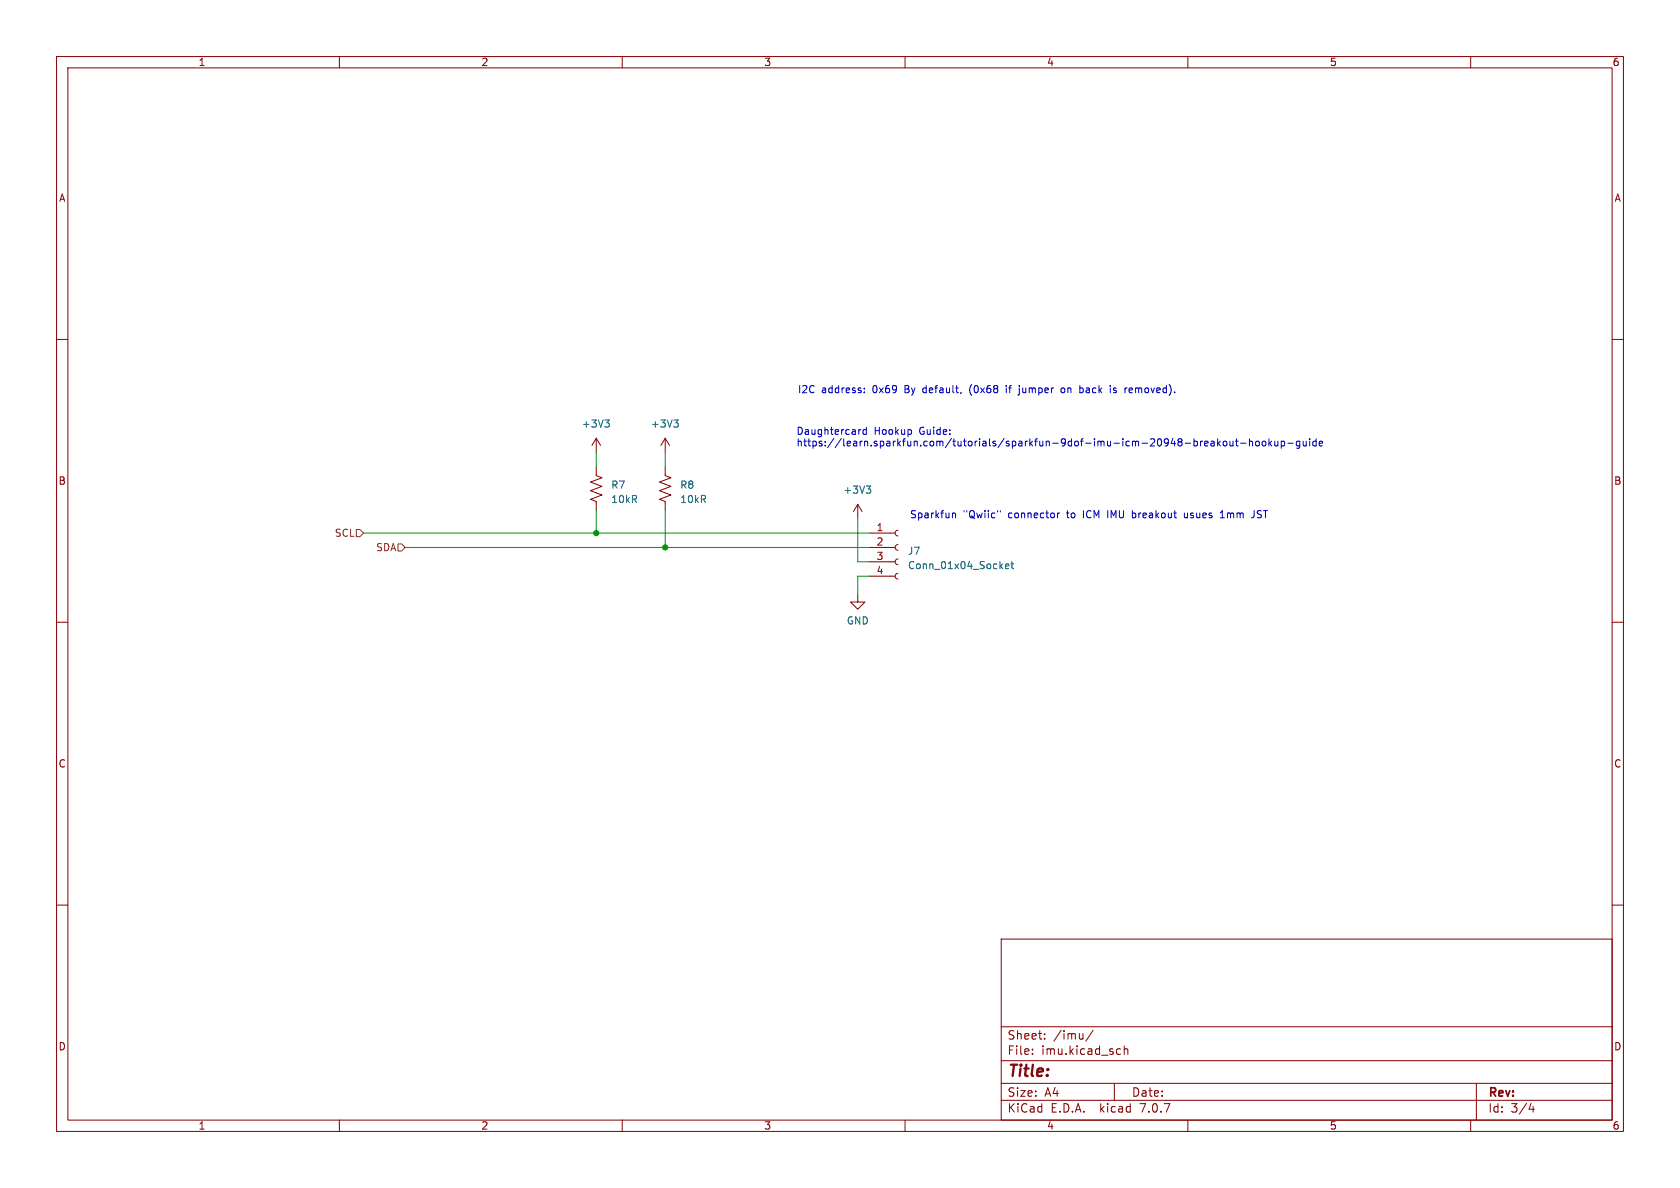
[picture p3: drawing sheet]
<svg xmlns="http://www.w3.org/2000/svg" width="297mm" height="210mm" viewBox="0 0 297 210" stroke-linecap="round" stroke-linejoin="round" font-family="sans-serif">
<g fill="none" stroke="#840000" stroke-width=".18">
<path d="M10 10h277v190h-277zM12 12h273v186h-273zM60 10v2M110 10v2M160 10v2M210 10v2M260 10v2M10 60h2M285 60h2M105.4 77.5v2.5M105.4 77.5l-.8 1.2M105.4 77.5l.8 1.2"/>
<path d="M117.6 77.5v2.5M117.6 77.5l-.8 1.2M117.6 77.5l.8 1.2M105.4 82.6v1.5l1 .4-2 .7 2 .8-2 .7 2 .8-2 .8 1 .3v1.6M117.6 82.6v1.5l1 .4-2 .7 2 .8-2 .7 2 .8-2 .8 1 .3v1.6M151.6 89.2l-.7 1.2M151.6 89.2v2.5M151.6 89.2l.8 1.2M153.7 99.3h4.5M153.7 96.8h4.5M153.7 94.2h4.5M158.7 98.8l-.3 .1-.2 .4 .2 .4 .3 .1"/>
<path d="M158.7 96.3l-.3 .1-.2 .4 .2 .3 .3 .2M158.7 93.7l-.3 .2-.2 .3 .2 .4 .3 .1M10 110h2M151.6 105.2v1.2h1.3l-1.3 1.3-1.2-1.3h1.2M153.7 101.9h4.5M158.7 101.3l-.3 .2-.2 .3 .2 .4 .3 .2M285 110h2M10 160h2M285 160h2M177 166h108v32h-108zM60 198v2M110 198v2"/>
<path d="M160 198v2M177 194.5h108M177 191.5h108M177 187.5h108M177 181.5h108M182.5 186.3v.1M182.5 185.5v.1M184.7 183.6v.1M184.7 182.8v.1M193.2 182.1l-1.2 2M197 191.5v3M197.7 185.4l.4 .1"/>
<path d="M198.1 186.3l-.4 .1M198.7 185.5l.3-.1 .3 .1 .1 .9M198.7 184.9v1.5M210 198v2M260 198v2M261 191.5v6.5M270.7 195l-.4 1.1h.9M271 195.6v1"/>
</g>
<path d="M106.9 74.2h.8l-.4 .5M107.5 74.7l.2 .3v.3l-.2 .2M119.1 74.2h.8l-.4 .5M119.7 74.7l.2 .3v.3l-.2 .2M153.1 85.9h.8l-.4 .5M153.7 86.4l.2 .2v.4l-.2 .2M178.7 99.7h.5M178.9 99.3v1l.3 .2M177.7 100.1l.7-.1-.1-.3h-.4l-.2 .2 .1 .6h.5" fill="none" stroke="#006464" stroke-width=".18"/>
<path d="M63 93.6h.6l.7 .6-.7 .7h-.6zM70.4 96.1h.6l.6 .7-.6 .6h-.6z" fill="none" stroke="#725600" stroke-width=".18"/>
<g fill="none" stroke="#0000c2" stroke-width=".18">
<path d="M152.2 75.9l-.3 .1M152.8 69.3v.1M152.8 68.6v.2M153.2 76l-.4-.1-.3 .3 .2 .5h.5M153.2 75.5v1.3M169.9 69.4v.1M171.5 68.3l-.1 .5 .1 .7M177.9 68.2v.1M177.9 68.6v.8M180.2 68.2v.1M180.2 68.6l-.1 1.2M187.7 68.6h.3l.2 .2v.4l-.2 .2h-.3l-.1-.2z"/>
<path d="M191.3 68.6l.2 .2v.4l-.2 .2M197.3 68.6h-.3l-.2 .2 .1 .1 .4 .2v.3h-.5M199.7 68.6h.3l.2 .3-.6 .1M199.7 69.4h.5M211.1 77.6v1.2M211.1 78h.4l.2 .2-.1 .6h-.5M212.2 78v.8M212.6 78l-.4 .2M213 78.4l.6-.1-.1-.3h-.4l-.1 .2v.6h.5M214.1 78h.5l.1 .8M214.7 78.3l-.5 .1-.1 .1 .1 .3h.5M215.3 77.6v1.2"/>
<path d="M215.4 78.4l.3 .4M215.7 78l-.4 .5M216.3 78.1l.2-.1 .3 .1 .1 .5-.1 .2h-.3l-.2-.1zM217.4 78l.1 .8h.3l.2-.1M218 78v.8M218.4 78h.5M218.6 77.6v1.1l.3 .1M219.3 78.4h1M220.9 78.1l.2-.1h.3v.8M220.9 77.6v1.2M222 78.1l.2-.1 .4 .1v.5l-.1 .2h-.3l-.2-.1zM223.2 78h.3l.3 .2v.4l-.3 .2h-.3l-.1-.2z"/>
<path d="M224.3 77.6v1.2M224.5 78.4l.3 .4M224.8 78l-.5 .5M225.4 78v.8h.3l.2-.1M225.9 78v.8M226.5 78h.4l.2 .2-.1 .6h-.5M226.5 78v1.3M227.7 78.4h.9M229.8 78h-.4l-.2 .2 .1 .6h.5M229.8 78v1l-.3 .3-.3-.1M230.4 78v.8h.3l.2-.1M230.9 78v.8"/>
<path d="M231.5 77.6v.1M231.5 78v.8M232.7 78h-.4l-.2 .2 .1 .6h.5M232.7 77.6v1.2M233.2 78.4l.6-.1v-.3h-.4l-.2 .2 .1 .6h.5M168.4 90.7v.8M168.4 90.8l.2-.1h.3v.8M176.8 90.3v.2M186.9 90.7v.8M187.3 90.7l-.4 .2M195.8 90.3v1.2M200.2 90.3v1.2"/>
<path d="M200.2 91.5h.4M200.6 90.7h-.4M209.4 90.7v.8h.3l.2-.1M215.7 91.5h.8M215.7 90.6l.4-.3v1.2M221.7 90.3v.9l-.3 .3"/>
</g>
<path d="M64.3 94.2h89.4M71.6 96.8h82.1M105.4 80v2.6M105.4 90.2v4M117.6 80v2.6M117.6 90.2v6.6M151.6 91.7v7.6h2.1M153.7 101.9h-2.1v3.3" fill="none" stroke="#009600" stroke-width=".18"/>
<g fill="#009600" stroke="#009600" stroke-width=".18">
<circle cx="105.4" cy="94.2" r=".46"/>
<circle cx="117.6" cy="96.8" r=".46"/>
</g>
<text font-size="2.8" fill="#840000" x="178" y="190.9">Title:</text>
<g font-size="2.1" fill="#840000">
<text x="178" y="184">Sheet:</text>
<text x="186.2" y="184">/imu/</text>
<text x="178" y="186.7">File:</text>
<text x="184.1" y="186.7">imu.kicad_sch</text>
<text x="178" y="196.9">KiCad</text>
<text x="178" y="194.1">Size:</text>
<text x="184.7" y="194.1">A4</text>
<text x="185.7" y="196.9">E.D.A.</text>
<text x="194.6" y="196.9">kicad</text>
<text x="200" y="194.1">Date:</text>
<text x="201.8" y="196.9">7.0.7</text>
<text x="263" y="194.3">Rev:</text>
<text x="263" y="196.9">Id:</text>
<text x="267.1" y="196.9">3/4</text>
</g>
<g font-size="1.8" fill="#840000">
<text x="35" y="11.9">1</text>
<text x="85" y="11.9">2</text>
<text x="135" y="11.9">3</text>
<text x="185" y="11.9">4</text>
<text x="235" y="11.9">5</text>
<text x="285" y="11.9">6</text>
<text x="10.3" y="35.9">A</text>
<text x="285.3" y="35.9">A</text>
<text x="10.3" y="85.9">B</text>
<text x="285.3" y="85.9">B</text>
<text x="10.3" y="135.9">C</text>
<text x="285.3" y="135.9">C</text>
<text x="10.3" y="185.9">D</text>
<text x="285.3" y="185.9">D</text>
<text x="35" y="199.9">1</text>
<text x="85" y="199.9">2</text>
<text x="135" y="199.9">3</text>
<text x="185" y="199.9">4</text>
<text x="235" y="199.9">5</text>
<text x="285" y="199.9">6</text>
</g>
<g font-size="1.8" fill="#0000c2">
<text x="141" y="69.6">I2C</text>
<text x="145.2" y="69.6">address:</text>
<text x="154.4" y="69.6">0x69</text>
<text x="160.2" y="69.6">By</text>
<text x="163.6" y="69.6">default,</text>
<text x="172" y="69.6">(0x68</text>
<text x="178.7" y="69.6">if</text>
<text x="181.2" y="69.6">jumper</text>
<text x="188.9" y="69.6">on</text>
<text x="192.3" y="69.6">back</text>
<text x="197.9" y="69.6">is</text>
<text x="200.7" y="69.6">removed).</text>
<text x="140.7" y="77">Daughtercard</text>
<text x="154.5" y="77">Hookup</text>
<text x="162.7" y="77">Guide:</text>
<text x="140.7" y="79">https://learn.sparkfun.com/tutorials/sparkfun-9dof-imu-icm-20948-breakout-hookup-guide</text>
<text x="160.8" y="91.7">Sparkfun</text>
<text x="170.3" y="91.7">&quot;Qwiic&quot;</text>
<text x="178.4" y="91.7">connector</text>
<text x="188.9" y="91.7">to</text>
<text x="192" y="91.7">ICM</text>
<text x="196.5" y="91.7">IMU</text>
<text x="201" y="91.7">breakout</text>
<text x="210.4" y="91.7">usues</text>
<text x="217" y="91.7">1mm</text>
<text x="222.8" y="91.7">JST</text>
</g>
<g font-size="1.8" fill="#006464">
<text x="102.8" y="75.8">+3V3</text>
<text x="115" y="75.8">+3V3</text>
<text x="108" y="86.6">R7</text>
<text x="108" y="89.1">10kR</text>
<text x="120.2" y="86.6">R8</text>
<text x="120.2" y="89.1">10kR</text>
<text x="149" y="87.5">+3V3</text>
<text x="160.4" y="98.3">J7</text>
<text x="160.4" y="100.8">Conn_01x04_Socket</text>
<text x="149.6" y="110.6">GND</text>
</g>
<g font-size="1.8" fill="#725600">
<text x="59.1" y="95.1">SCL</text>
<text x="66.4" y="97.6">SDA</text>
</g>
<g font-size="1.8" fill="#a90000">
<text x="154.9" y="94">1</text>
<text x="154.9" y="96.5">2</text>
<text x="154.9" y="99.1">3</text>
<text x="154.9" y="101.6">4</text>
</g>
</svg>
